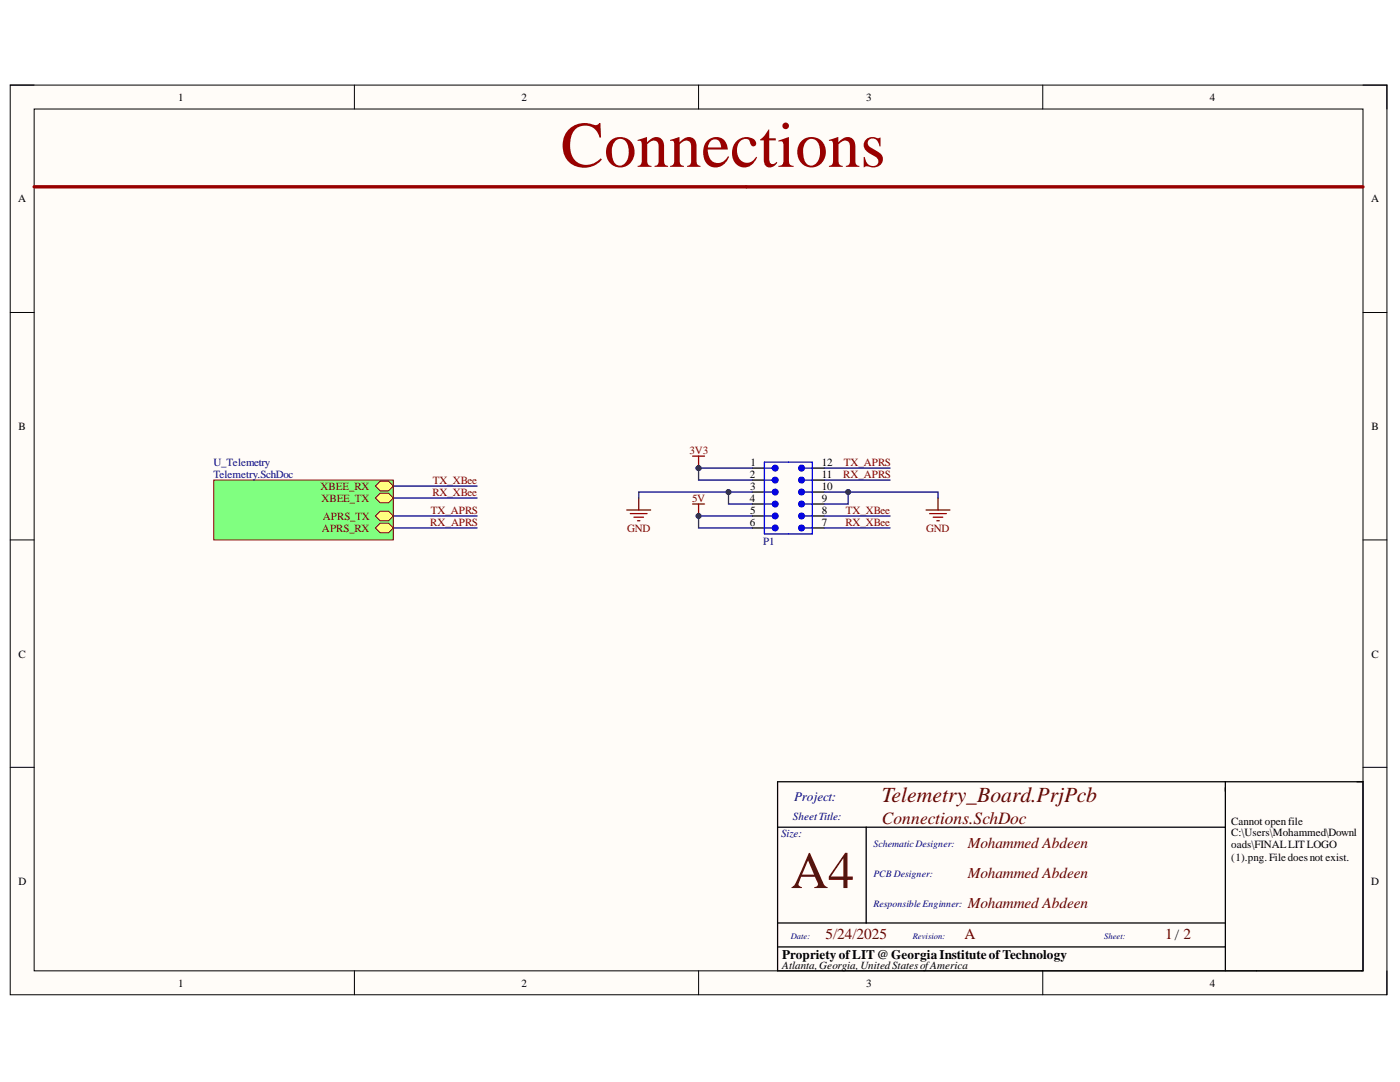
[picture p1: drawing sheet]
<svg xmlns="http://www.w3.org/2000/svg" width="279mm" height="216mm" viewBox="0 0 279 216" stroke-linecap="round" stroke-linejoin="round" font-family="sans-serif">
<path d="M2 17h274.8v181.5h-274.8z" fill-rule="evenodd" fill="#fffcf8"/>
<path d="M2 17h274.8v181.5h-274.8z" fill="none" stroke="#000" stroke-width=".2"/>
<path d="M6.8 21.8h265.2v171.9h-265.2z" fill-rule="evenodd" fill="#fffcf8"/>
<g fill="none" stroke="#000" stroke-width=".2">
<path d="M2 17h4.8M70.7 17v4.8M139.4 17v4.8M208.1 17v4.8M272 17h4.8v4.8M6.8 21.8h265.2v171.9h-265.2zM2 62.4h4.8M272 62.4h4.8M2 107.7h4.8M272 107.7h4.8M2 153.1h4.8M272 153.1h4.8"/>
<path d="M70.7 193.7v4.8M139.4 193.7v4.8M208.1 193.7v4.8M276.8 193.7v4.8"/>
</g>
<g fill="none" stroke="#000" stroke-width=".25">
<path d="M150.2 93.4h2.4M150.2 95.8h2.4M150.2 98.2h2.4M162.1 93.4h2.4M162.1 95.8h2.4M162.1 98.2h2.4M150.2 100.6h2.4M150.2 103h2.4M150.2 105.3h2.4M162.1 100.6h2.4M162.1 103h2.4M162.1 105.3h2.4"/>
<path d="M155.2 156h116.8v37.7h-116.8zM244.5 156v37.7M155.2 165.1h89.3M172.9 165.1v19.1M155.2 188.9h89.3M155.2 184.2h89.3"/>
</g>
<path d="M6.8 37.3h265.2" fill="none" stroke="#900" stroke-width=".68"/>
<path d="M152.6 92.2h9.5v14.3h-9.5z" fill="none" stroke="#00f" stroke-width=".25"/>
<circle cx="154.7" cy="105.3" r=".6" fill="#00f"/>
<circle cx="154.7" cy="105.3" r=".6" fill="none" stroke="#00f" stroke-width=".2"/>
<circle cx="154.7" cy="103" r=".6" fill="#00f"/>
<circle cx="154.7" cy="103" r=".6" fill="none" stroke="#00f" stroke-width=".2"/>
<circle cx="154.7" cy="100.6" r=".6" fill="#00f"/>
<circle cx="154.7" cy="100.6" r=".6" fill="none" stroke="#00f" stroke-width=".2"/>
<circle cx="154.7" cy="98.2" r=".6" fill="#00f"/>
<circle cx="154.7" cy="98.2" r=".6" fill="none" stroke="#00f" stroke-width=".2"/>
<circle cx="154.7" cy="95.8" r=".6" fill="#00f"/>
<circle cx="154.7" cy="95.8" r=".6" fill="none" stroke="#00f" stroke-width=".2"/>
<circle cx="154.7" cy="93.4" r=".6" fill="#00f"/>
<circle cx="154.7" cy="93.4" r=".6" fill="none" stroke="#00f" stroke-width=".2"/>
<circle cx="160" cy="105.3" r=".6" fill="#00f"/>
<circle cx="160" cy="105.3" r=".6" fill="none" stroke="#00f" stroke-width=".2"/>
<circle cx="160" cy="103" r=".6" fill="#00f"/>
<circle cx="160" cy="103" r=".6" fill="none" stroke="#00f" stroke-width=".2"/>
<circle cx="160" cy="100.6" r=".6" fill="#00f"/>
<circle cx="160" cy="100.6" r=".6" fill="none" stroke="#00f" stroke-width=".2"/>
<circle cx="160" cy="98.2" r=".6" fill="#00f"/>
<circle cx="160" cy="98.2" r=".6" fill="none" stroke="#00f" stroke-width=".2"/>
<circle cx="160" cy="95.8" r=".6" fill="#00f"/>
<circle cx="160" cy="95.8" r=".6" fill="none" stroke="#00f" stroke-width=".2"/>
<circle cx="160" cy="93.4" r=".6" fill="#00f"/>
<circle cx="160" cy="93.4" r=".6" fill="none" stroke="#00f" stroke-width=".2"/>
<path d="M152.6 98.2h2.1M152.6 95.8h2.1M152.6 93.4h2.1M160 98.2h2.1M160 95.8h2.1M160 93.4h2.1M152.6 105.3h2.1M152.6 103h2.1M152.6 100.6h2.1M160 105.3h2.1M160 103h2.1M160 100.6h2.1" fill="none" stroke="#00f" stroke-width=".25"/>
<path d="M138.2 91h2.4M139.4 91v2.4" fill="none" stroke="#800000" stroke-width=".25"/>
<circle cx="139.4" cy="93.4" r=".48" fill="#000080"/>
<circle cx="139.4" cy="93.4" r=".48" fill="none" stroke="#000080" stroke-width=".2"/>
<path d="M127.5 99.4v2.4M125.1 101.8h4.8M125.8 102.5h3.3M126.5 103.2h1.9M127.2 103.9h.5M138.2 100.6h2.4M139.4 100.6v2.4" fill="none" stroke="#800000" stroke-width=".25"/>
<circle cx="139.4" cy="103" r=".48" fill="#000080"/>
<circle cx="139.4" cy="103" r=".48" fill="none" stroke="#000080" stroke-width=".2"/>
<path d="M187.2 99.4v2.4M184.8 101.8h4.8M185.5 102.5h3.4M186.2 103.2h2M187 103.9h.4" fill="none" stroke="#800000" stroke-width=".25"/>
<path d="M139.4 93.4h10.8" fill="none" stroke="#000080" stroke-width=".25"/>
<circle cx="139.4" cy="93.4" r=".48" fill="#000080"/>
<circle cx="139.4" cy="93.4" r=".48" fill="none" stroke="#000080" stroke-width=".2"/>
<path d="M139.4 93.4v2.4h10.8" fill="none" stroke="#000080" stroke-width=".25"/>
<circle cx="139.4" cy="93.4" r=".48" fill="#000080"/>
<circle cx="139.4" cy="93.4" r=".48" fill="none" stroke="#000080" stroke-width=".2"/>
<path d="M145.4 98.2v2.4h4.8" fill="none" stroke="#000080" stroke-width=".25"/>
<circle cx="145.4" cy="98.2" r=".48" fill="#000080"/>
<circle cx="145.4" cy="98.2" r=".48" fill="none" stroke="#000080" stroke-width=".2"/>
<path d="M150.2 103h-10.8v2.3h10.8" fill="none" stroke="#000080" stroke-width=".25"/>
<circle cx="139.4" cy="103" r=".48" fill="#000080"/>
<circle cx="139.4" cy="103" r=".48" fill="none" stroke="#000080" stroke-width=".2"/>
<path d="M164.5 93.4h13.1M164.5 95.8h13.1M169.3 98.2v2.4h-4.8" fill="none" stroke="#000080" stroke-width=".25"/>
<circle cx="169.3" cy="98.2" r=".48" fill="#000080"/>
<circle cx="169.3" cy="98.2" r=".48" fill="none" stroke="#000080" stroke-width=".2"/>
<path d="M150.2 98.2h-22.7v1.2M164.5 105.3h13.1M164.5 103h13.1" fill="none" stroke="#000080" stroke-width=".25"/>
<circle cx="145.4" cy="98.2" r=".48" fill="#000080"/>
<circle cx="145.4" cy="98.2" r=".48" fill="none" stroke="#000080" stroke-width=".2"/>
<path d="M164.5 98.2h22.7v1.2" fill="none" stroke="#000080" stroke-width=".25"/>
<circle cx="169.3" cy="98.2" r=".48" fill="#000080"/>
<circle cx="169.3" cy="98.2" r=".48" fill="none" stroke="#000080" stroke-width=".2"/>
<path d="M78.5 97h16.7M78.5 99.4h16.7M78.5 103h16.7M78.5 105.3h16.7" fill="none" stroke="#000080" stroke-width=".25"/>
<path d="M42.7 95.8h35.8v11.9h-35.8z" fill-rule="evenodd" fill="#80ff80"/>
<path d="M42.7 95.8h35.8v11.9h-35.8z" fill="none" stroke="#800000" stroke-width=".2"/>
<path d="M75.9 96h1.6l1 1-1 .9h-1.6l-1-.9z" fill-rule="evenodd" fill="#ffff80"/>
<path d="M75.9 96h1.6l1 1-1 .9h-1.6l-1-.9z" fill="none" stroke="#800000" stroke-width=".2"/>
<path d="M75.9 98.4h1.6l1 1-1 .9h-1.6l-1-.9z" fill-rule="evenodd" fill="#ffff80"/>
<path d="M75.9 98.4h1.6l1 1-1 .9h-1.6l-1-.9z" fill="none" stroke="#800000" stroke-width=".2"/>
<path d="M75.9 102h1.6l1 1-1 .9h-1.6l-1-.9z" fill-rule="evenodd" fill="#ffff80"/>
<path d="M75.9 102h1.6l1 1-1 .9h-1.6l-1-.9z" fill="none" stroke="#800000" stroke-width=".2"/>
<path d="M75.9 104.4h1.6l1 .9-1 1h-1.6l-1-1z" fill-rule="evenodd" fill="#ffff80"/>
<path d="M75.9 104.4h1.6l1 .9-1 1h-1.6l-1-1z" fill="none" stroke="#800000" stroke-width=".2"/>
<text font-size="12.9" fill="#900" x="111.9" y="33.3">Connections</text>
<text font-size="10.4" fill="#5b0f00" x="157.8" y="177.2">A4</text>
<text font-size="4.3" fill="#600" x="176" y="160.1">Telemetry_Board.PrjPcb</text>
<text font-size="3.5" fill="#600" x="176" y="164.4">Connections.SchDoc</text>
<g font-size="3" fill="#600">
<text x="193.1" y="169.3">Mohammed Abdeen</text>
<text x="193.1" y="175.2">Mohammed Abdeen</text>
<text x="193.1" y="181.2">Mohammed Abdeen</text>
<text x="164.7" y="187.3">5/24/2025</text>
<text x="192.5" y="187.3">A</text>
<text x="232.5" y="187.3">1/ 2</text>
</g>
<text font-size="2.6" fill="#000080" x="158.5" y="159.8">Project:</text>
<text font-size="2.6" x="156.1" y="191.3">Propriety ofLIT@Georgia InstituteofTechnology</text>
<g font-size="2.2">
<text x="35.6" y="20.1">1</text>
<text x="104.1" y="20.1">2</text>
<text x="172.9" y="20.1">3</text>
<text x="241.4" y="20.1">4</text>
<text x="3.6" y="40.4">A</text>
<text x="273.6" y="40.4">A</text>
<text x="3.7" y="85.8">B</text>
<text x="273.7" y="85.8">B</text>
<text x="149.6" y="95.4">2</text>
<text x="149.8" y="92.9">1</text>
<text x="164" y="92.9">12</text>
<text x="164" y="95.4">11</text>
<text x="149.6" y="100.1">4</text>
<text x="149.7" y="97.8">3</text>
<text x="164" y="97.8">10</text>
<text x="164" y="100.1">9</text>
<text x="149.6" y="104.9">6</text>
<text x="149.7" y="102.5">5</text>
<text x="164" y="102.5">8</text>
<text x="164" y="104.9">7</text>
<text x="3.7" y="131.2">C</text>
<text x="273.7" y="131.2">C</text>
<text x="245.7" y="164.5">Cannot openfile</text>
<text x="245.7" y="166.9">C:\Users\Mohammed\Downl</text>
<text x="245.7" y="169.3">oads\FINALLITLOGO</text>
<text x="245.7" y="171.7">(1).png.Filedoesnot exist.</text>
<text x="3.7" y="176.6">D</text>
<text x="273.6" y="176.6">D</text>
<text x="35.6" y="196.9">1</text>
<text x="104.1" y="196.9">2</text>
<text x="156.1" y="193.3">Atlanta,Georgia,UnitedStatesofAmerica</text>
<text x="172.9" y="196.9">3</text>
<text x="241.4" y="196.9">4</text>
</g>
<g font-size="2.2" fill="#000080">
<text x="42.6" y="92.9">U_Telemetry</text>
<text x="42.6" y="95.4">Telemetry.SchDoc</text>
<text x="152.3" y="108.8">P1</text>
<text x="155.9" y="167">Size:</text>
<text x="158.2" y="163.7">SheetTitle:</text>
</g>
<g font-size="2.2" fill="#800000">
<text x="137.6" y="90.6">3V3</text>
<text x="168.3" y="95.4">RX_APRS</text>
<text x="168.4" y="92.9">TX_APRS</text>
<text x="64" y="97.8">XBEE_RX</text>
<text x="64.2" y="100.1">XBEE_TX</text>
<text x="86.3" y="98.9">RX_XBee</text>
<text x="86.4" y="96.6">TX_XBee</text>
<text x="138.1" y="100.1">5V</text>
<text x="64.2" y="106.1">APRS_RX</text>
<text x="64.4" y="103.7">APRS_TX</text>
<text x="85.9" y="104.9">RX_APRS</text>
<text x="86" y="102.5">TX_APRS</text>
<text x="125.2" y="106.1">GND</text>
<text x="168.7" y="104.9">RX_XBee</text>
<text x="168.8" y="102.5">TX_XBee</text>
<text x="184.9" y="106.1">GND</text>
</g>
<g font-size="1.9" fill="#000080">
<text x="174.3" y="169">SchematicDesigner:</text>
<text x="174.3" y="174.9">PCB Designer:</text>
<text x="174.3" y="180.9">ResponsibleEnginner:</text>
</g>
<g font-size="1.7" fill="#000080">
<text x="157.8" y="187.4">Date:</text>
<text x="182.2" y="187.4">Revision:</text>
<text x="220.4" y="187.4">Sheet:</text>
</g>
</svg>
